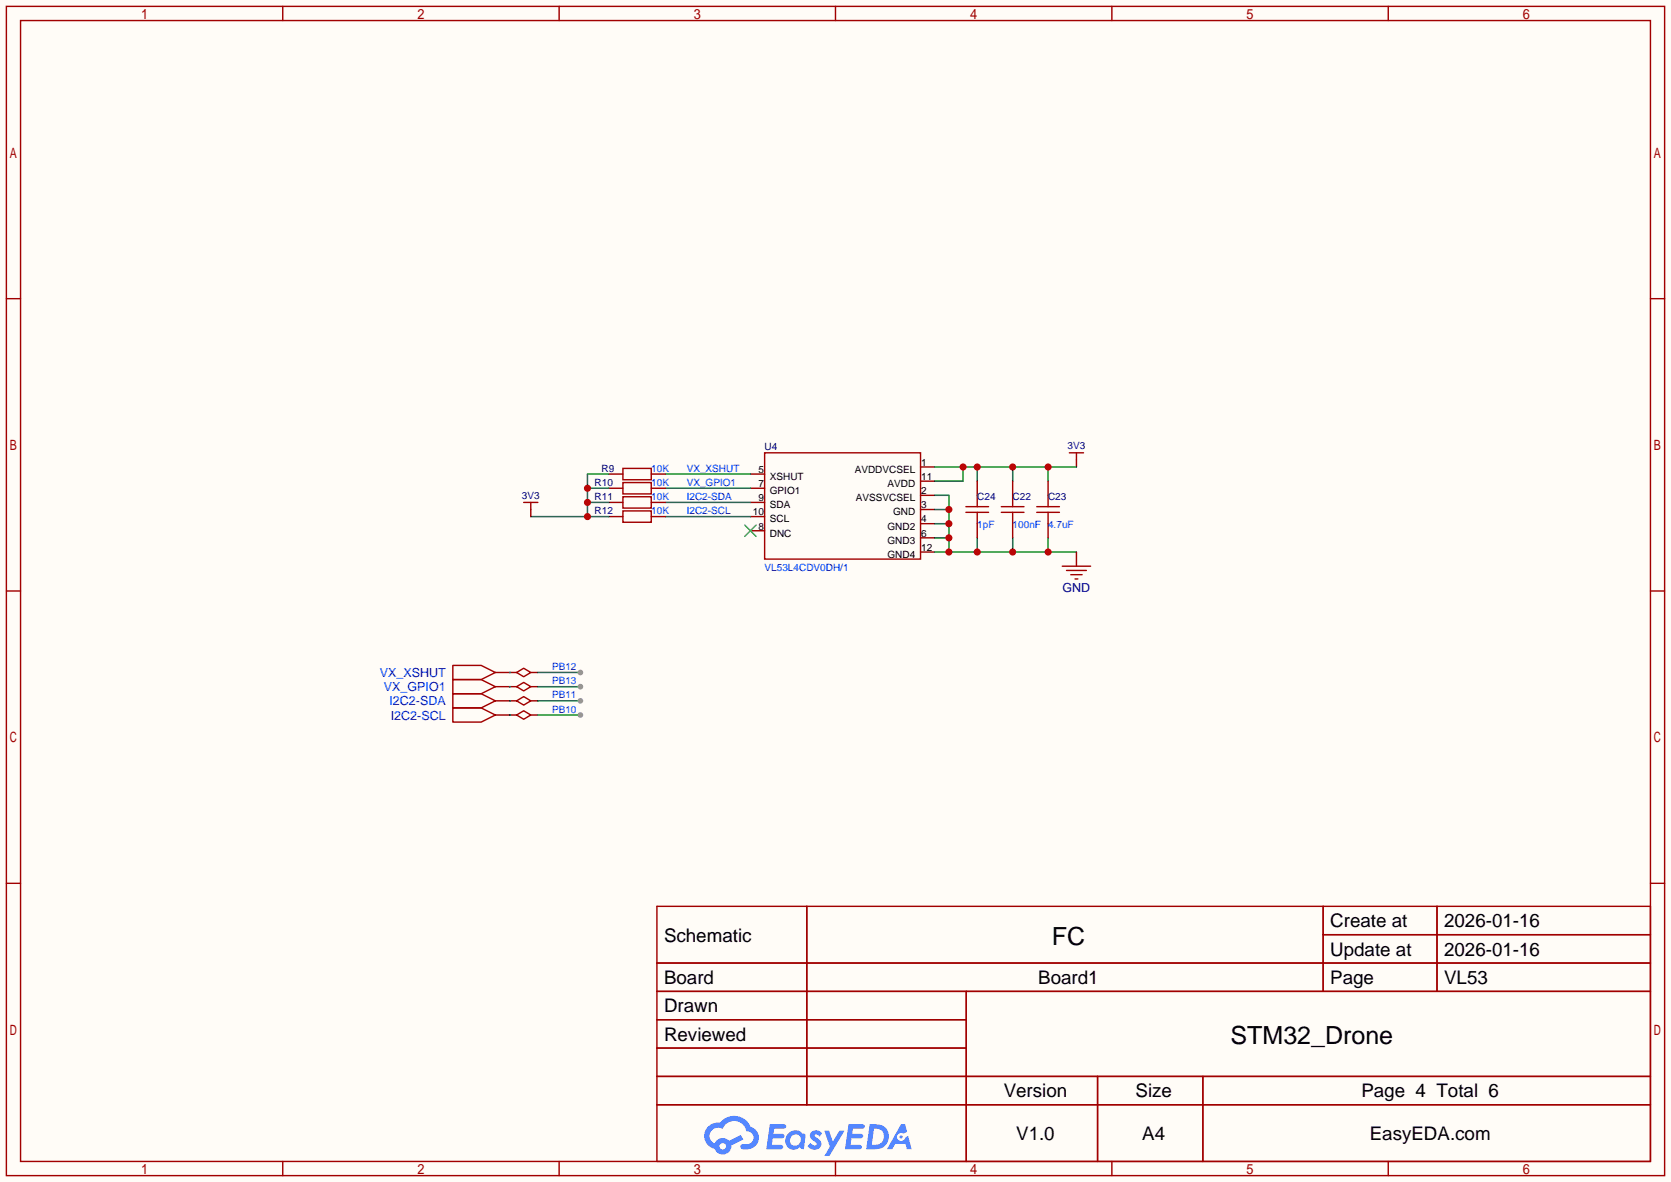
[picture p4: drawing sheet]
<svg xmlns="http://www.w3.org/2000/svg" width="299mm" height="212mm" viewBox="0 0 299 212" stroke-linecap="round" stroke-linejoin="round" font-family="sans-serif">
<path d="M0 0h299.5v211.8h-299.5z" fill="#fffcf7"/>
<g fill="none" stroke="#a10000" stroke-width=".25">
<path d="M1.1 1.1h297.2v209.6h-297.2zM3.7 3.7h292.1v204.5h-292.1zM50.7 1.1v2.6M100.2 1.1v2.6M149.7 1.1v2.6M199.3 1.1v2.6M248.8 1.1v2.6M1.1 53.5h2.6M295.8 53.5h2.5M1.1 105.9h2.6M295.8 105.9h2.5M1.1 158.3h2.6"/>
<path d="M295.8 158.3h2.5M117.7 162.4h178.1v45.8h-178.1zM117.7 172.6h178.1M117.7 177.7h178.1M144.6 162.4v35.6M173.2 177.7v30.5M237.1 162.4v15.3M237.1 167.5h58.7M257.5 162.4v15.3M117.7 182.8h55.5M117.7 192.9h178.1M117.7 187.8h55.5"/>
<path d="M117.7 198h178.1M196.7 192.9v15.3M215.6 192.9v15.3M50.7 208.2v2.5M100.2 208.2v2.5M149.7 208.2v2.5M199.3 208.2v2.5M248.8 208.2v2.5"/>
</g>
<g fill="#5487ff">
<path d="M145.5 202.8a1.3 1.3 0 0 1 1.8 .3l-.4 .6a.54 .54 0 0 0-.9-.2l.1 .2a1.58 1.58 0 0 1 1.1 1.6 1.43 1.43 0 0 1-2.5 .1l.5-.6a.64 .64 0 0 0 .5 .5 .64 .64 0 0 0 .7-.3l-.2-.2a1.6 1.6 0 0 1-1-1.6z"/>
<path d="M147.7 202.7h.9l.7 1.9 1.1-1.9h.9l-2.7 4.5h-.9l1-1.7z"/>
<path d="M138 201.5h1.6a1.31 1.31 0 0 1 1.2 .2 .4 .4 0 0 1-.3 .6h-1.8l-.1 .9h1.6a.4 .4 0 0 1 .4 .4 .4 .4 0 0 1-.4 .4h-1.7l-.2 1.2h.8a1.23 1.23 0 0 1 1.2 .2 .39 .39 0 0 1-.3 .6h-2.7z"/>
<path d="M152.1 201.5h1.6a1.32 1.32 0 0 1 1.3 .2 .39 .39 0 0 1-.4 .6h-1.7l-.2 .9h1.7a.4 .4 0 0 1 .3 .4 .4 .4 0 0 1-.4 .4h-1.7l-.2 1.2h.8a1.23 1.23 0 0 1 1.2 .2 .39 .39 0 0 1-.3 .6h-2.7z"/>
<path d="M161.5 201.5h.7l.4 1.3-.7 .4a.75 .75 0 0 0-1.1 .3 .75 .75 0 0 0 .5 1 .75 .75 0 0 0 .9-.6l.6-.3 .6 2.4h-.9l-.2-1h-1.9l-.5 1h-.9z"/>
<path d="M155.9 201.5l-.7 4.5h1.5a2.27 2.27 0 0 0 2.6-2.3 2.27 2.27 0 0 0-2.7-2.2zM156.6 202.3a1.5 1.5 0 0 1 1.8 1.5 1.5 1.5 0 0 1-1.9 1.4h-.3z"/>
<path d="M141.3 203.1a1.62 1.62 0 0 0-.4 2.1 1.62 1.62 0 0 0 2 .7l.4-.3 .3 .3 .5 .1 .3-2.5-.2-.3h-.4a1.58 1.58 0 0 0-2.5-.1zM141.9 203.6a.98 .98 0 0 1 1.5 .2 .98 .98 0 0 1-.6 1.5 .94 .94 0 0 1-1.2-.4 .94 .94 0 0 1 .3-1.3z"/>
<path d="M126.9 201.9a2.37 2.37 0 0 0 1.2 4 1.54 1.54 0 0 0 1.7 1 1.54 1.54 0 0 0 1.3-1.6l2.1-1.1-.5-.8-2 1.1a1.57 1.57 0 0 0-2.6 .4 1.5 1.5 0 0 1-.8-2.1 1.5 1.5 0 0 1 2.2-.5 2.23 2.23 0 0 1 2.3-1.4 2.23 2.23 0 0 1 2 1.8 1.16 1.16 0 0 1 1.2 1.1 1.16 1.16 0 0 1-1 1.3h-.7a.47 .47 0 0 0-.6 .3 .47 .47 0 0 0 .4 .6 2.23 2.23 0 0 0 2.3-.7 2.23 2.23 0 0 0 .4-2.3 2.16 2.16 0 0 0-1.3-1.1 3.2 3.2 0 0 0-5.4-.7l-1.2 .1zM129 205.4a.58 .58 0 0 1 1.1 0 .58 .58 0 0 1-1.1 0z"/>
<circle cx="161.5" cy="203.8" r=".28"/>
</g>
<path d="M111.6 83.9h5.1v2.1h-5.1zM111.6 86.5h5.1v2h-5.1zM111.6 89h5.1v2.1h-5.1zM111.6 91.6h5.1v2h-5.1zM137 81.2h28v19h-28z" fill="none" stroke="#a10000" stroke-width=".25"/>
<g fill="none" stroke="#870000" stroke-width=".25">
<path d="M109.1 85h2.5M109.1 87.5h2.5M109.1 90h2.5M109.1 92.6h2.5M116.7 85h2.6M116.7 87.5h2.6M116.7 90h2.6M116.7 92.6h2.6M134.5 85h2.5M134.5 87.5h2.5M134.5 95.1h2.5M134.5 90h2.5"/>
<path d="M134.5 92.6h2.5M165 83.7h2.5M165 88.8h2.5M165 91.3h2.5M165 93.9h2.5M165 96.4h2.5M165 86.2h2.5M165 98.9h2.5"/>
</g>
<path d="M133.5 94.1l2 2M135.5 94.1l-2 2" fill="none" stroke="#3c3" stroke-width=".25"/>
<path d="M95.1 92.6h14M105.3 87.5h3.8M105.3 90h3.8M109.1 85h-3.8v7.6M119.3 85h15.2M119.3 87.5h15.2M119.3 90h15.2M119.3 92.6h15.2" fill="none" stroke="#008700" stroke-width=".25"/>
<g fill="#c00">
<circle cx="105.3" cy="87.5" r=".63"/>
<circle cx="105.3" cy="90" r=".63"/>
<circle cx="105.3" cy="92.6" r=".63"/>
</g>
<path d="M95.1 91.3v1.3M192.9 82.4v1.3" fill="none" stroke="#870000" stroke-width=".25"/>
<path d="M93.9 90h2.5M95.1 90v1.3M191.6 81.2h2.6M192.9 81.2v1.2" fill="none" stroke="#a10000" stroke-width=".25"/>
<path d="M167.5 83.7h25.4M172.6 83.7v2.5h-5.1M175.1 83.7v2.5M181.5 83.7v2.5M187.8 83.7v2.5" fill="none" stroke="#008700" stroke-width=".25"/>
<g fill="#c00">
<circle cx="172.6" cy="83.7" r=".63"/>
<circle cx="175.1" cy="83.7" r=".63"/>
<circle cx="181.5" cy="83.7" r=".63"/>
<circle cx="187.8" cy="83.7" r=".63"/>
</g>
<path d="M167.5 98.9h25.4M167.5 88.8h2.6v10.1M167.5 96.4h2.6M167.5 93.9h2.6M167.5 91.3h2.6M175.1 96.4v2.5M181.5 96.4v2.5M187.8 96.4v2.5" fill="none" stroke="#008700" stroke-width=".25"/>
<g fill="#c00">
<circle cx="170.1" cy="98.9" r=".63"/>
<circle cx="170.1" cy="96.4" r=".63"/>
<circle cx="170.1" cy="93.9" r=".63"/>
<circle cx="170.1" cy="91.3" r=".63"/>
<circle cx="175.1" cy="98.9" r=".63"/>
<circle cx="181.5" cy="98.9" r=".63"/>
<circle cx="187.8" cy="98.9" r=".63"/>
</g>
<g fill="none" stroke="#870000" stroke-width=".25">
<path d="M175.1 86.2v2.6M175.1 93.9v2.5M181.5 86.2v2.6M181.5 93.9v2.5M187.8 86.2v2.6M187.8 93.9v2.5M192.9 98.9v2.6M88.8 120.5h3.8M88.8 123.1h3.8M88.8 125.6h3.8M88.8 128.1h3.8M95.1 120.5h1.3"/>
<path d="M95.1 123.1h1.3M95.1 125.6h1.3M95.1 128.1h1.3"/>
</g>
<g fill="none" stroke="#a10000" stroke-width=".25">
<path d="M173.1 90.8h4.1M173.1 91.8h4.1M175.1 88.8v2M175.1 91.8v2.1M179.5 90.8h4M179.5 91.8h4M181.5 88.8v2M181.5 91.8v2.1M185.8 90.8h4.1M185.8 91.8h4.1M187.8 88.8v2M187.8 91.8v2.1"/>
<path d="M81.2 119.3h5l2.6 1.2-2.6 1.3h-5zM190.4 101.5h5.1M191.1 102.2h3.6M191.9 103h2M192.7 103.8h.5M81.2 121.8h5l2.6 1.3-2.6 1.2h-5zM81.2 124.3h5l2.6 1.3-2.6 1.3h-5zM81.2 126.9h5l2.6 1.2-2.6 1.3h-5zM92.6 120.5l1.3-.7 1.2 .7-1.2 .8zM92.6 123.1l1.3-.8 1.2 .8-1.2 .7zM92.6 125.6l1.3-.8 1.2 .8-1.2 .8zM92.6 128.1l1.3-.7 1.2 .7-1.2 .8z"/>
</g>
<path d="M91.3 120.5h.1M91.3 125.6h.1M91.3 128.1h.1M91.3 123.1h.1M96.4 120.5h7.6" fill="none" stroke="#008700" stroke-width=".25"/>
<circle cx="104" cy="120.5" r=".51" fill="#999"/>
<path d="M96.4 123.1h7.6" fill="none" stroke="#008700" stroke-width=".25"/>
<circle cx="104" cy="123.1" r=".51" fill="#999"/>
<path d="M96.4 128.1h7.6" fill="none" stroke="#008700" stroke-width=".25"/>
<circle cx="104" cy="128.1" r=".51" fill="#999"/>
<path d="M96.4 125.6h7.6" fill="none" stroke="#008700" stroke-width=".25"/>
<circle cx="104" cy="125.6" r=".51" fill="#999"/>
<g font-size="4.5">
<text x="188.5" y="169.3">FC</text>
<text x="220.5" y="187.1">STM32_Drone</text>
</g>
<g font-size="3.4">
<text x="238.4" y="166.2">Create at</text>
<text x="258.8" y="166.2">2026-01-16</text>
<text x="119" y="168.7">Schematic</text>
<text x="238.4" y="171.3">Update at</text>
<text x="258.8" y="171.3">2026-01-16</text>
<text x="119" y="176.4">Board</text>
<text x="186.1" y="176.4">Board1</text>
<text x="238.4" y="176.4">Page</text>
<text x="258.8" y="176.4">VL53</text>
<text x="119" y="181.4">Drawn</text>
<text x="119" y="186.5">Reviewed</text>
<text x="179.9" y="196.7">Version</text>
<text x="203.5" y="196.7">Size</text>
<text x="244" y="196.7">Page 4 Total 6</text>
<text x="182.1" y="204.3">V1.0</text>
<text x="204.7" y="204.3">A4</text>
<text x="245.5" y="204.3">EasyEDA.com</text>
</g>
<text font-size="2.2" fill="#000080" x="190.4" y="106.1">GND</text>
<g font-size="2.2" fill="#00f">
<text x="68.1" y="121.3">VX_XSHUT</text>
<text x="68.8" y="123.9">VX_GPIO1</text>
<text x="69.8" y="126.4">I2C2-SDA</text>
<text x="70" y="129">I2C2-SCL</text>
</g>
<g font-size="1.8" fill="#000080">
<text x="137" y="80.7">U4</text>
<text x="191.3" y="80.5">3V3</text>
<text x="93.5" y="89.3">3V3</text>
<text x="106.6" y="87.1">R10</text>
<text x="106.6" y="89.6">R11</text>
<text x="107.8" y="84.5">R9</text>
<text x="175.1" y="89.6">C24</text>
<text x="181.5" y="89.6">C22</text>
<text x="187.8" y="89.6">C23</text>
<text x="106.6" y="92.1">R12</text>
</g>
<g font-size="1.8">
<text x="165.1" y="83.5">1</text>
<text x="135.9" y="84.7">5</text>
<text x="135.9" y="87.3">7</text>
<text x="135.9" y="89.8">9</text>
<text x="138" y="86">XSHUT</text>
<text x="138" y="88.6">GPIO1</text>
<text x="153.2" y="84.7">AVDDVCSEL</text>
<text x="153.4" y="89.8">AVSSVCSEL</text>
<text x="159.1" y="87.3">AVDD</text>
<text x="165.1" y="88.6">2</text>
<text x="165.1" y="86">11</text>
<text x="134.9" y="92.4">10</text>
<text x="135.9" y="94.9">8</text>
<text x="138" y="91.1">SDA</text>
<text x="138" y="93.6">SCL</text>
<text x="159.1" y="94.9">GND2</text>
<text x="160" y="92.4">GND</text>
<text x="165.1" y="91.1">3</text>
<text x="165.1" y="93.6">4</text>
<text x="138" y="96.2">DNC</text>
<text x="159.1" y="97.4">GND3</text>
<text x="159.1" y="100">GND4</text>
<text x="165.1" y="96.2">6</text>
<text x="165.1" y="98.7">12</text>
</g>
<g font-size="1.8" fill="#00f">
<text x="116.7" y="84.5">10K</text>
<text x="116.7" y="87.1">10K</text>
<text x="116.7" y="89.6">10K</text>
<text x="123.1" y="84.5">VX_XSHUT</text>
<text x="123.1" y="87.1">VX_GPIO1</text>
<text x="123.1" y="89.6">I2C2-SDA</text>
<text x="116.7" y="92.1">10K</text>
<text x="123.1" y="92.1">I2C2-SCL</text>
<text x="175.1" y="94.7">1pF</text>
<text x="181.5" y="94.7">100nF</text>
<text x="187.8" y="94.7">4.7uF</text>
<text x="137" y="102.3">VL53L4CDV0DH/1</text>
<text x="98.9" y="120.1">PB12</text>
<text x="98.9" y="122.6">PB13</text>
<text x="98.9" y="125.2">PB11</text>
<text x="98.9" y="127.7">PB10</text>
</g>
</svg>
